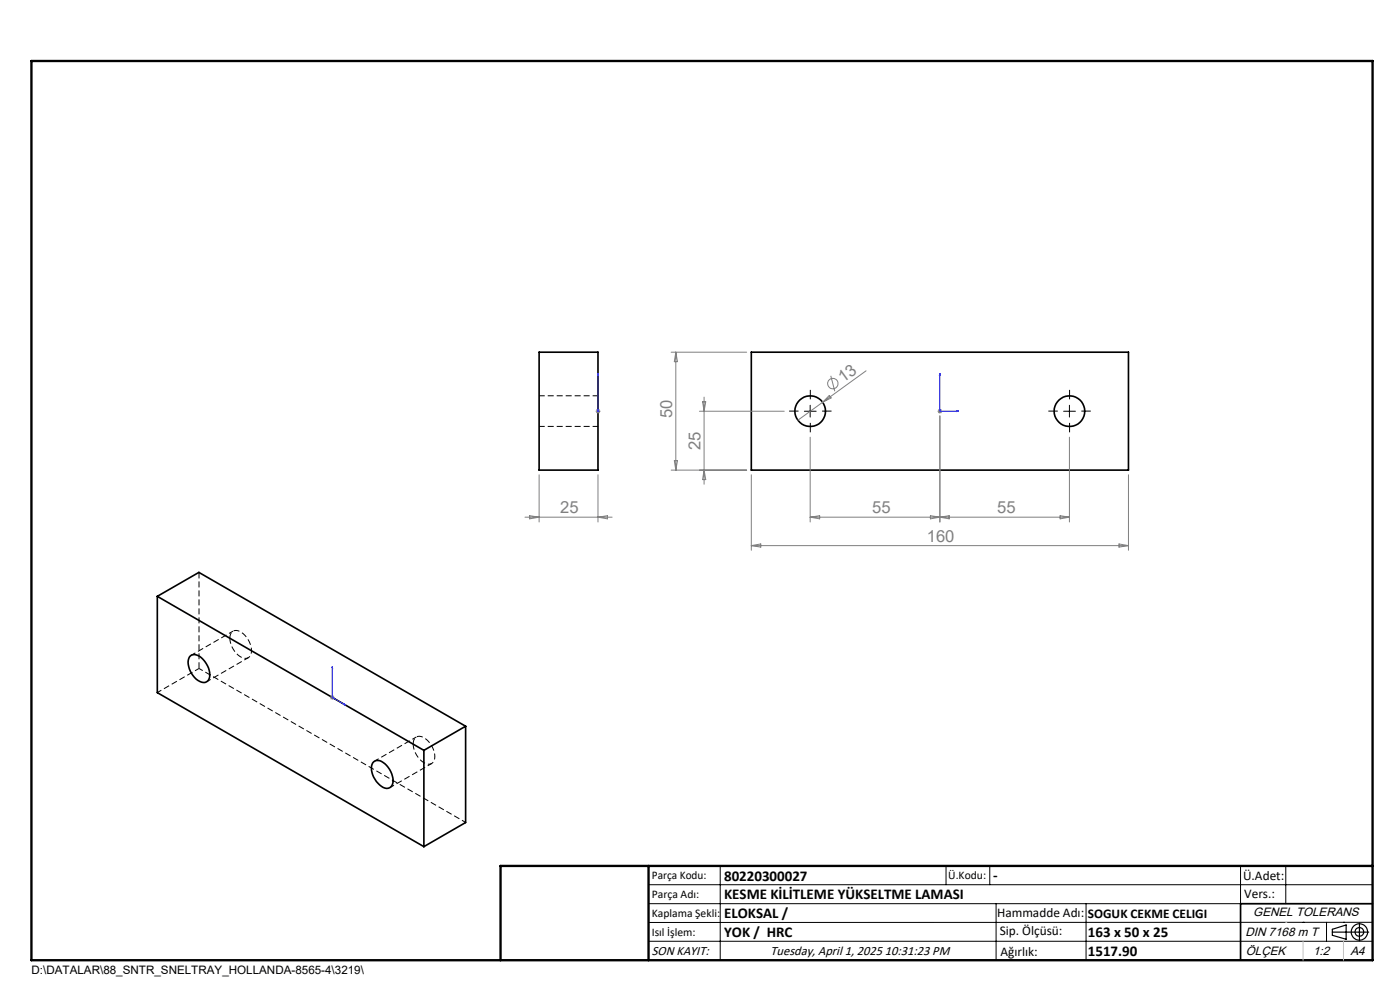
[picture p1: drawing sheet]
<svg xmlns="http://www.w3.org/2000/svg" width="297mm" height="210mm" viewBox="0 0 297 210" stroke-linecap="round" stroke-linejoin="round" font-family="sans-serif">
<g fill="none" stroke="#000" stroke-width=".35">
<path d="M114.4 74.7h12.5v25h-12.5zM159.4 74.7h80v25h-80zM33.4 126.5l56.5 32.7M33.4 126.5l8.8-5.1 56.6 32.6M33.4 126.5v20.4l56.5 32.7M40.4 139.1a2.06 2.06 0 0 1 2.7 .8 4.1 4.1 0 0 1 1.1 4.3 1.69 1.69 0 0 1-2.6-.1 4.4 4.4 0 0 1-1.4-4.7zM89.9 159.2v20.4M98.8 154v20.5l-8.9 5.1M98.8 154l-8.9 5.2M79.3 161.6a1.8 1.8 0 0 1 2.4 .4 4.4 4.4 0 0 1 1.4 4.7 1.6 1.6 0 0 1-2.6-.2 4.3 4.3 0 0 1-1.4-4.7zM291.2 191.7h-28v12"/>
<circle cx="171.9" cy="87.2" r="3.3"/>
<circle cx="226.9" cy="87.2" r="3.3"/>
</g>
<path d="M114.4 90.5h12.5M126.9 84h-12.5M48.8 135.4a1.44 1.44 0 0 1 .7-1.6 1.44 1.44 0 0 1 1.7 .4 4.4 4.4 0 0 1 1.9 4.9 1.65 1.65 0 0 1-2.6-.2 5.2 5.2 0 0 1-1.7-3.5M87.7 157.8a1.44 1.44 0 0 1 .7-1.5 1.44 1.44 0 0 1 1.7 .3 4.4 4.4 0 0 1 1.9 5 1.65 1.65 0 0 1-2.6-.2 5.2 5.2 0 0 1-1.7-3.6" fill="none" stroke="#000" stroke-width=".21" stroke-dasharray="1.3 .6" stroke-dashoffset=".1" stroke-linecap="butt"/>
<path d="M42.2 141.8l56.6 32.7" fill="none" stroke="#000" stroke-width=".21" stroke-dasharray="1.3 .6" stroke-dashoffset=".4" stroke-linecap="butt"/>
<path d="M49.4 133.9l-8.8 5.1M33.4 146.9l8.8-5.1M43.8 144.6l8.9-5.1M88.3 156.3l-8.8 5.1M82.7 167.1l8.9-5.1" fill="none" stroke="#000" stroke-width=".21" stroke-dasharray="1.3 .6" stroke-dashoffset=".3" stroke-linecap="butt"/>
<path d="M42.2 121.4v20.4" fill="none" stroke="#000" stroke-width=".21" stroke-dasharray="1.3 .6" stroke-linecap="butt"/>
<g fill="none" stroke="#808080" stroke-width=".21">
<path d="M142.4 74.7h16M143.4 74.7v25M143.4 74.7l.3 2h-.6zM176.2 79.7l.9 3.3M183.7 78.7l-14.4 10.4M126.4 87.2h1M126.5 86.9l.7 .7M126.9 86.7v1M127.2 86.9l-.7 .7M142.4 99.7h16M143.1 97.7h.6l-.3 2zM148.4 87.2h18"/>
<path d="M149 85.2h.7l-.3 2zM149.4 84.2v18.5M149.4 99.7l.3 2h-.7zM171.9 92.7v18M175.9 83.9l.4 .5-1.8 .9zM198.9 87.2h1M199 86.9l.7 .7M199.4 86.7v1M199.4 88.2v22.5M199.7 86.9l-.7 .7M226.9 92.7v18M111.4 109.7h18.5"/>
<path d="M112.4 109.4l2 .3-2 .4zM114.4 100.7v10M126.9 100.7v10M126.9 109.7l2-.3v.7zM159.4 100.7v16M159.4 115.7h80M159.4 115.7l2-.3v.7zM171.9 109.7h55M171.9 109.7l2-.3v.7zM197.4 109.4l2 .3-2 .4zM199.4 109.7l2-.3v.7zM224.9 109.4l2 .3-2 .4z"/>
<path d="M237.4 115.4l2 .3-2 .4zM239.4 100.7v16M70 147.9h1M70.1 147.6l.7 .7M70.5 147.5v.9M70.8 147.6l-.7 .7"/>
<circle cx="176.7" cy="81.4" r="1.11"/>
</g>
<g fill="none" stroke="#000" stroke-width=".25">
<path d="M282.6 197.7h7.8M282.6 197.1l3-.9v3l-3-.8zM288.4 195.8v3.8M106.2 203.7h185"/>
<circle cx="288.4" cy="197.7" r="1.74"/>
<circle cx="288.4" cy="197.7" r=".93"/>
</g>
<path d="M126.9 79.2v.4v-.4M126.9 79.2v8M199.4 79.2l.1 .4h-.2zM199.4 79.2v8h4M126.9 87.1v.2zM126.9 87.2h.1M203 87.1l.4 .1-.4 .1zM70.5 141.4l.1 .4-.2-.1zM70.5 141.4v6.5l2.8 1.7M73 149.3l.3 .3-.3-.1z" fill="none" stroke="#00f" stroke-width=".21"/>
<path d="M169.4 87.2h-2M171.9 84.7v-2M171.9 89.7v2M174.4 87.2h2M224.4 87.2h-2M226.9 84.7v-2M226.9 89.7v2M229.4 87.2h2" fill="none" stroke="#000" stroke-width=".21" stroke-dasharray="15.2 1.3 1.3 1.3" stroke-linecap="butt"/>
<g fill="none" stroke="#000" stroke-width=".21">
<path d="M170.6 87.2h2.5M171.9 86v2.5M225.6 87.2h2.5M226.9 86v2.5M137.6 187.7h153.6M137.6 191.7h153.6M137.6 199.7h153.6M152.8 183.7v20M200.7 183.7v4M210 183.7v4M211.3 191.7v12M230.4 191.7v12"/>
<path d="M263.2 183.7v20M272.8 183.7v8M276.4 195.6h.1M281.4 195.6v4.1M285 195.6h.1M291.2 195.6l-153.6 .1"/>
</g>
<path d="M6.7 12.9h284.5v190.8h-284.5zM137.6 183.7v20M291.2 183.7h-185v20" fill="none" stroke="#000" stroke-width=".5"/>
<path d="M276.4 199.7v4M285 199.7v4" fill="none" stroke="#c0c0c0" stroke-width=".21"/>
<path d="M272.8 195.6h.1" fill="none" stroke="#c0c0c0" stroke-width=".25"/>
<g fill="#00f">
<path d="M203 87.1l.4 .1-.4 .1zM199.4 79.2l.1 .4h-.2z"/>
<path d="M73 149.3l.3 .3-.3-.1zM70.5 141.4l.1 .4-.2-.1z"/>
<path d="M126.9 87.1v.2zM126.9 79.2v.4z"/>
</g>
<g font-size="3.5" fill="#808080">
<text x="178.9" y="81.2" transform="rotate(-36 178.9 81.2)">13</text>
<text x="142.6" y="88.8" transform="rotate(-90 142.6 88.8)">50</text>
<text x="148.6" y="95.4" transform="rotate(-90 148.6 95.4)">25</text>
<text x="118.8" y="108.9">25</text>
<text x="185" y="108.9">55</text>
<text x="211.6" y="108.9">55</text>
<text x="196.6" y="114.9">160</text>
</g>
<g font-size="3.2">
<text x="153.6" y="190.8">KESME KİLİTLEME YÜKSELTME LAMASI</text>
<text x="153.6" y="186.8">80220300027</text>
<text x="210.7" y="186.6">-</text>
<text x="153.6" y="194.8">ELOKSAL /</text>
<text x="153.6" y="198.8">YOK / HRC</text>
<text x="230.8" y="198.7">163 x 50 x 25</text>
<text x="230.8" y="202.8">1517.90</text>
</g>
<g font-size="2.8">
<text x="263.7" y="186.7">Ü.Adet:</text>
<text x="263.9" y="190.5">Vers.:</text>
<text x="211.5" y="194.5">Hammadde Adı:</text>
<text x="230.8" y="194.7">SOGUK CEKME CELIGI</text>
<text x="138.3" y="202.6">SON KAYIT:</text>
<text x="163.5" y="202.6">Tuesday, April 1, 2025 10:31:23 PM</text>
<text x="212.1" y="198.4">Sip. Ölçüsü:</text>
<text x="212.2" y="202.7">Ağırlık:</text>
</g>
<g font-size="2.6">
<text x="265.9" y="194.4">GENEL TOLERANS</text>
<text x="264.2" y="198.5">DIN 7168 m T</text>
<text x="264.3" y="202.6">ÖLÇEK</text>
<text x="278.5" y="202.6">1:2</text>
<text x="286.5" y="202.6">A4</text>
</g>
<g font-size="2.5">
<text x="138.3" y="186.4">Parça Kodu:</text>
<text x="138.3" y="190.5">Parça Adı:</text>
<text x="201.2" y="186.5">Ü.Kodu:</text>
<text x="138.3" y="194.5">Kaplama Şekli:</text>
<text x="138.3" y="198.6">Isıl İşlem:</text>
<text x="6.7" y="206.7">D:\DATALAR\88_SNTR_SNELTRAY_HOLLANDA-8565-4\3219\</text>
</g>
</svg>
